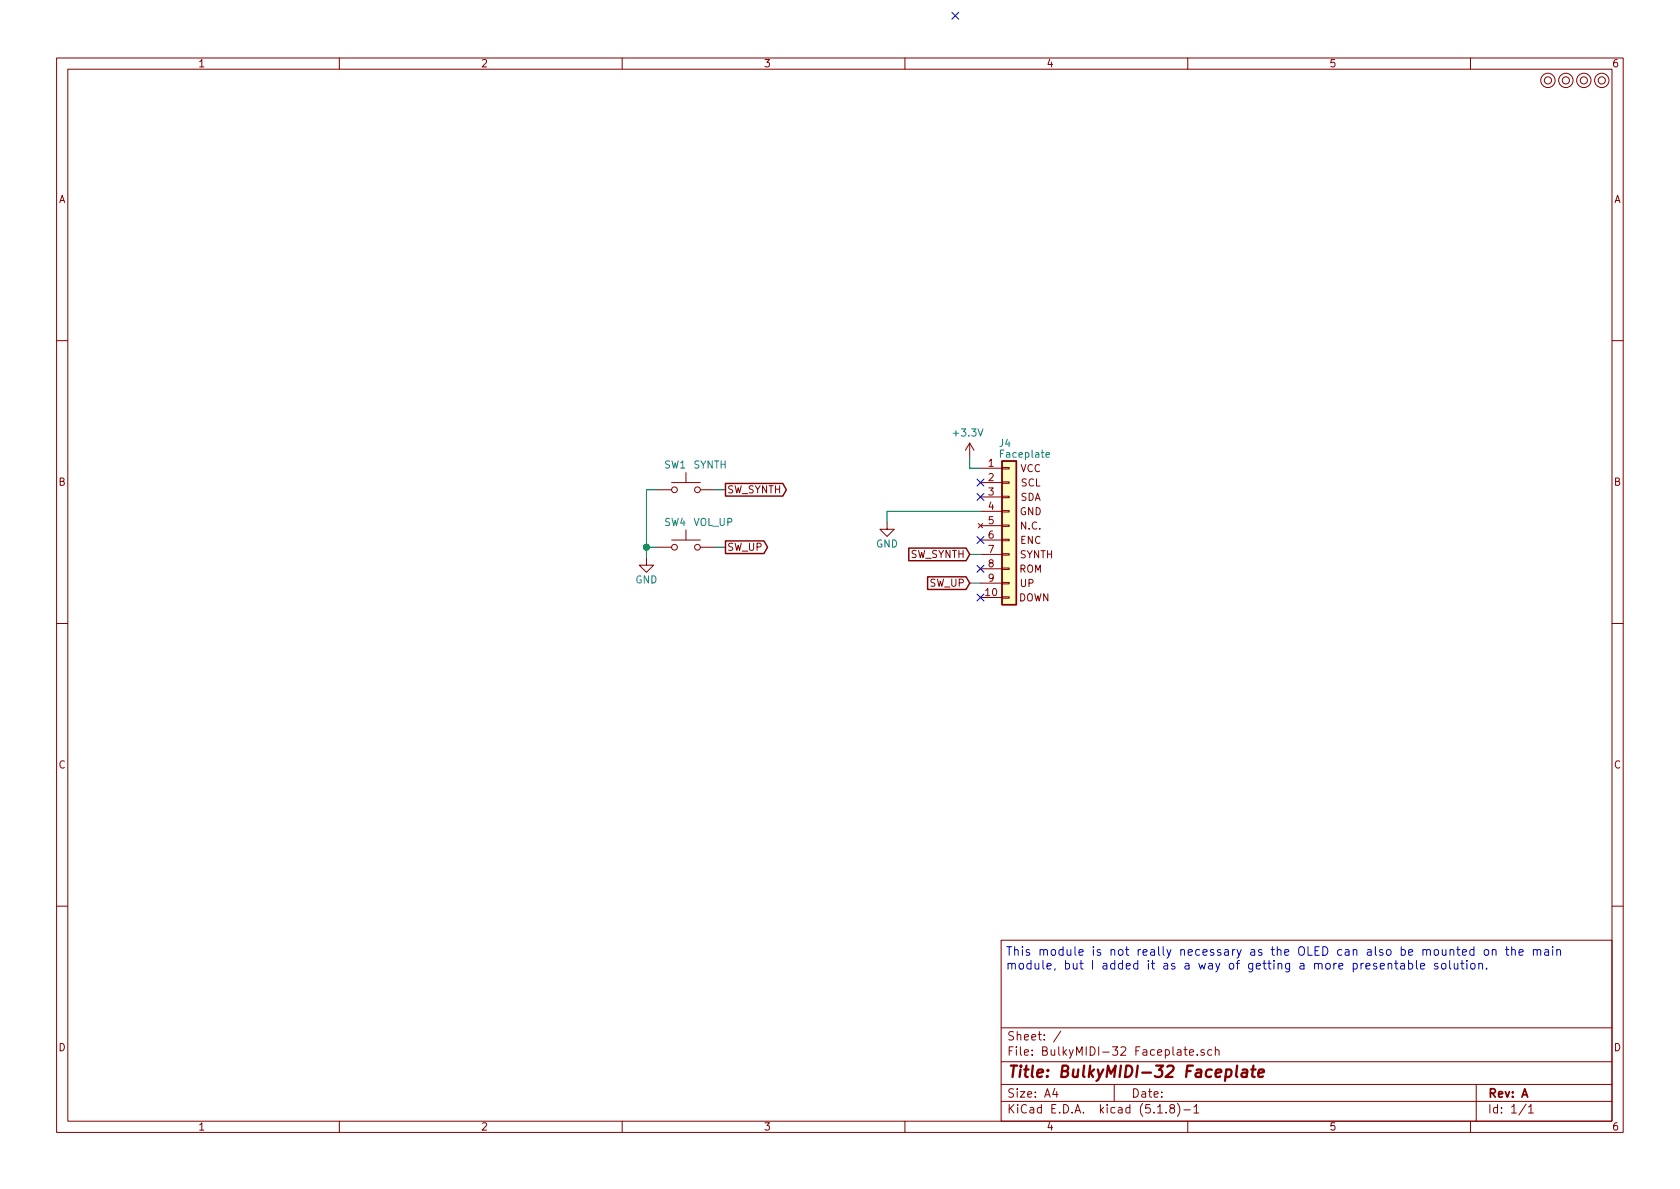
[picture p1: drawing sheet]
<svg xmlns="http://www.w3.org/2000/svg" width="297mm" height="210mm" viewBox="0 0 297 210" stroke-linecap="round" stroke-linejoin="round" font-family="sans-serif">
<g fill="none" stroke="#840000" stroke-width=".18">
<path d="M10 10.3h277v189.9h-277zM12 12.2h273v186.1h-273zM60 10.3v1.9M110 10.3v1.9M160 10.3v1.9M210 10.3v1.9M260 10.3v1.9M10 60.2h2M171.4 78.4l.8 1.2M171.4 78.4v2.5M171.4 78.4l-.7 1.2M285 60.2h2"/>
<path d="M114.3 98.7v1.2h-1.3l1.3 1.3 1.3-1.3h-1.3M116.2 96.8h2.5M116.2 86.6h2.5M118.7 85.3h5.1M118.7 95.5h5.1M121.3 83.6v1.7M121.3 93.7v1.8M123.8 96.8h2.6M123.8 86.6h2.6M156.8 92.3v1.3h-1.2l1.2 1.3 1.3-1.3h-1.3M173 92.6l.7 .7M173.4 82.8h3.8"/>
<path d="M173.4 85.3h3.8M173.4 87.9h3.8M173.4 90.4h3.8M173.4 93h3.8M173.4 95.5h3.8M173.4 98h3.8M173.7 92.6l-.7 .7M177.2 97.9h1.2v.3h-1.2zM177.2 95.4h1.2v.2h-1.2zM177.2 92.8h1.2v.3h-1.2zM177.2 90.3h1.2v.2h-1.2zM177.2 87.8h1.2v.2h-1.2z"/>
<path d="M177.2 85.2h1.2v.3h-1.2zM177.2 82.7h1.2v.2h-1.2zM10 110.3h2M173.4 105.7h3.8M173.4 100.6h3.8M173.4 103.1h3.8M177.2 105.5h1.2v.3h-1.2zM177.2 103h1.2v.2h-1.2zM177.2 100.5h1.2v.2h-1.2zM285 110.3h2M10 160.2h2M177 166.3h108v32h-108z"/>
<path d="M285 160.2h2M60 198.3v1.9M110 198.3v1.9M160 198.3v1.9M177 194.8h108M177 191.8h108M177 187.8h108M177 181.8h108M186.5 192.5l-.4 1h1M186.8 193v1M187.6 182.3l-1.3 2M197 191.8v3"/>
<path d="M204.7 196.8h.8M206.2 196.7v.1M207.1 196l-.3-.3 .2-.3a.48 .48 0 0 1 .6 .1l-.1 .4a.52 .52 0 0 0-.6 .2 .52 .52 0 0 0 .1 .6l.4 .1 .2-.1 .1-.4-.3-.3M208.2 195.1a1.71 1.71 0 0 1 0 2.3M209.3 196.3h1.2M209.3 185.6h.6M209.5 185.1v1.3l.4 .2M210 198.3v1.9M210.3 186.1l.7-.1v-.3l-.5-.1-.2 .2 .1 .7h.6M211.1 195.8l.4-.5v1.5M211.1 196.8h.9M211.7 186.5v.1"/>
<path d="M212.9 185.7a.37 .37 0 0 0-.6 .1l.1 .2 .5 .2 .1 .1-.2 .3-.5-.1M214.2 185.7l-.4-.1-.3 .3 .2 .6h.5M214.9 185.7h.1a.37 .37 0 0 1 .5 .1v.8M214.9 185.1v1.5M260 198.3v1.9M261 191.8v6.5M269.8 195.2l-1.2 2M270.3 195.8l.4-.5v1.5M270.3 196.8h.8"/>
<circle cx="273.7" cy="14.2" r=".63"/>
<circle cx="273.7" cy="14.2" r="1.27"/>
<circle cx="276.9" cy="14.2" r=".63"/>
<circle cx="276.9" cy="14.2" r="1.27"/>
<circle cx="280" cy="14.2" r=".63"/>
<circle cx="280" cy="14.2" r="1.27"/>
<circle cx="283.2" cy="14.2" r=".63"/>
<circle cx="283.2" cy="14.2" r="1.27"/>
<circle cx="119.3" cy="96.8" r=".51"/>
<circle cx="119.3" cy="86.6" r=".51"/>
<circle cx="123.3" cy="96.8" r=".51"/>
<circle cx="123.3" cy="86.6" r=".51"/>
</g>
<path d="M218.7 188.4l-.2 1.8 .3 .2M219.7 189.2h.8v.2l-.1 1M220.5 189.6l-.7 .1a.4 .4 0 0 0-.3 .3 .4 .4 0 0 0 .2 .4l.7-.1M221.2 189.1h.8M221.6 188.4l-.2 1.8 .1 .1 .3 .1M222.5 189.8l1-.2-.1-.4h-.7l-.2 1 .2 .2 .6-.1" fill="none" stroke="#840000" stroke-width=".41"/>
<path d="M177.2 81.5h2.5v25.4h-2.5z" fill="#ffffc2" stroke="#ffffc2" stroke-width=".18"/>
<path d="M128.3 95.7h6.8l.6 1.1-.6 1.1h-6.8zM128.3 85.5h10.1l.6 1.1-.6 1.1h-10.1zM160.7 96.9h10.1l.6 1.1-.6 1.2h-10.1zM177.2 81.5h2.5v25.4h-2.5zM164 102h6.8l.6 1.1-.6 1.1h-6.8z" fill="none" stroke="#840000" stroke-width=".25"/>
<path d="M184.9 80.4l.6-.1v-.2l-.4-.1-.2 .2 .1 .6h.5" fill="none" stroke="#008484" stroke-width=".18"/>
<path d="M114.3 96.8h1.9M116.2 86.6h-1.9v12.1M126.4 96.8h1.9M126.4 86.6h1.9M171.4 98h2M171.4 80.9v1.9h2M173.4 90.4h-16.6v1.9M171.4 103.1h2" fill="none" stroke="#008400" stroke-width=".18"/>
<g fill="none" stroke="#0000c2" stroke-width=".18">
<path d="M244 170.9l.8-.2-.1-.3h-.4l-.3 .2 .1 .7h.6M245.4 170.5l.2-.1h.4l.1 1M245.4 170.4v1M246.6 170.4h.6M246.8 169.8v1.3l.4 .3M247.7 170.4h.6v1M248.3 170.7l-.5 .1a.3 .3 0 0 0-.2 .3 .3 .3 0 0 0 .2 .3l.5-.1M249 170.4h.5l.3 .2v.5l-.2 .2h-.6M249 169.8v1.6M250.4 169.8v1.3l.2 .3M251.2 170.9l.7-.2-.1-.3h-.4l-.2 .2v.7h.6M254.2 170.4h-.4l-.2 .2 .1 .2 .5 .1v.4h-.6"/>
<path d="M254.9 170.5l.2-.1 .5 .1 .1 .6-.2 .2-.4 .1-.2-.2zM256.3 169.8v1.3l.2 .3M256.4 168h.1a.37 .37 0 0 1 .5 .1v.8M256.4 167.9v1M257.1 170.4l.1 .9 .4 .1 .2-.2M257.6 167.9h.5M257.8 167.4v1.3v.2h.3M257.8 170.4v1M258.3 170.4h.6M258.5 169.8v1.3l.4 .3M258.6 168.4l.7-.1-.1-.3-.4-.1-.2 .2v.8h.6M259.4 169.8v.2"/>
<path d="M259.4 170.4v1M260.1 170.5l.2-.1 .4 .1 .1 .6-.1 .2-.4 .1-.2-.2zM260.6 168l-.4-.1-.3 .1v.8a.48 .48 0 0 0 .7 .1M260.6 167.4v1.5M261.5 170.5v-.1a.37 .37 0 0 1 .6 .2v.8M261.5 170.4v1M262.5 168l.2-.1 .4 .1 .1 .6-.1 .3h-.4l-.2-.1zM262.8 171.2v.2M263.9 168a.37 .37 0 0 1 .6 .1v.8M263.9 167.9v1M266.2 167.9h.6M266.4 167.4v1.3l.1 .2h.3"/>
<path d="M267.3 168l.2-.1 .3 .1 .1 .9M267.3 167.4v1.5M268.6 168.4l.7-.1-.1-.3-.4-.1-.2 .2 .1 .8h.5M271.1 168h.1a.37 .37 0 0 1 .6 .1v.8M271.1 167.9v1M271.8 168.1l.2-.2 .4 .1v.9M273.2 168h.5l.1 .9M273.8 168.3h-.5a.3 .3 0 0 0-.2 .3 .3 .3 0 0 0 .2 .3h.5M274.5 167.4v.1M274.5 167.9v1M275.3 168l.2-.1 .3 .1 .1 .9M275.3 167.9v1"/>
</g>
<circle cx="114.3" cy="96.8" r=".51" fill="#008400" stroke="#008400" stroke-width=".25"/>
<path d="M168.3 2.2l1.2 1.2M169.5 2.2l-1.2 1.2M172.7 100l1.3 1.2M172.7 94.9l1.3 1.2M172.7 87.3l1.3 1.2M172.7 84.7l1.3 1.2M174 100l-1.3 1.2M174 94.9l-1.3 1.2M174 87.3l-1.3 1.2M174 84.7l-1.3 1.2M172.7 105l1.3 1.3M174 105l-1.3 1.3" fill="none" stroke="#000084" stroke-width=".18"/>
<text font-size="2.8" fill="#840000" x="178" y="190.5">Title: BulkyMIDI-32 Faceplate</text>
<g font-size="2.1" fill="#0000c2">
<text x="177.8" y="169">This module is not really necessary as the OLED can also be mounted on the main</text>
<text x="177.8" y="171.4">module, but I added it as a way of getting a more presentable solution.</text>
</g>
<g font-size="2.1" fill="#840000">
<text x="178" y="184">Sheet: /</text>
<text x="178" y="186.7">File: BulkyMIDI-32 Faceplate.sch</text>
<text x="178" y="196.9">KiCad E.D.A. kicad (5.1.8)-1</text>
<text x="178" y="194.1">Size: A4</text>
<text x="200" y="194.1">Date:</text>
<text x="263" y="194.1">Rev: A</text>
<text x="263" y="196.9">Id: 1/1</text>
</g>
<g font-size="1.8" fill="#840000">
<text x="35" y="11.9">1</text>
<text x="85" y="11.9">2</text>
<text x="135" y="11.9">3</text>
<text x="185" y="11.9">4</text>
<text x="235" y="11.9">5</text>
<text x="285" y="11.9">6</text>
<text x="10.4" y="35.9">A</text>
<text x="285.4" y="35.9">A</text>
<text x="174.8" y="82.5">1</text>
<text x="180.4" y="83.5">VCC</text>
<text x="10.4" y="85.9">B</text>
<text x="128.5" y="87.2">SW_SYNTH</text>
<text x="174.8" y="85.1">2</text>
<text x="174.8" y="87.6">3</text>
<text x="180.4" y="88.6">SDA</text>
<text x="180.5" y="86">SCL</text>
<text x="285.4" y="85.9">B</text>
<text x="174.8" y="90.2">4</text>
<text x="174.8" y="92.7">5</text>
<text x="174.8" y="95.2">6</text>
<text x="180.3" y="91.1">GND</text>
<text x="180.5" y="93.6">N.C.</text>
<text x="128.5" y="97.4">SW_UP</text>
<text x="160.8" y="98.7">SW_SYNTH</text>
<text x="174.8" y="97.8">7</text>
<text x="174.8" y="100.3">8</text>
<text x="180.2" y="101.3">ROM</text>
<text x="180.3" y="98.7">SYNTH</text>
<text x="180.4" y="96.2">ENC</text>
<text x="164.4" y="103.8">SW_UP</text>
<text x="174.3" y="105.4">10</text>
<text x="174.8" y="102.9">9</text>
<text x="180.1" y="106.3">DOWN</text>
<text x="180.4" y="103.8">UP</text>
<text x="10.4" y="135.9">C</text>
<text x="285.4" y="135.9">C</text>
<text x="10.4" y="185.9">D</text>
<text x="285.4" y="185.9">D</text>
<text x="35" y="199.9">1</text>
<text x="85" y="199.9">2</text>
<text x="135" y="199.9">3</text>
<text x="185" y="199.9">4</text>
<text x="235" y="199.9">5</text>
<text x="285" y="199.9">6</text>
</g>
<g font-size="1.8" fill="#008484">
<text x="168.7" y="77.2">+3.3V</text>
<text x="117.5" y="82.8">SW1</text>
<text x="122.6" y="82.8">SYNTH</text>
<text x="176.7" y="79">J4</text>
<text x="177.1" y="80.9">Faceplate</text>
<text x="117.5" y="93">SW4</text>
<text x="122.6" y="93">VOL_UP</text>
<text x="154.9" y="96.8">GND</text>
<text x="112.3" y="103.2">GND</text>
</g>
</svg>
